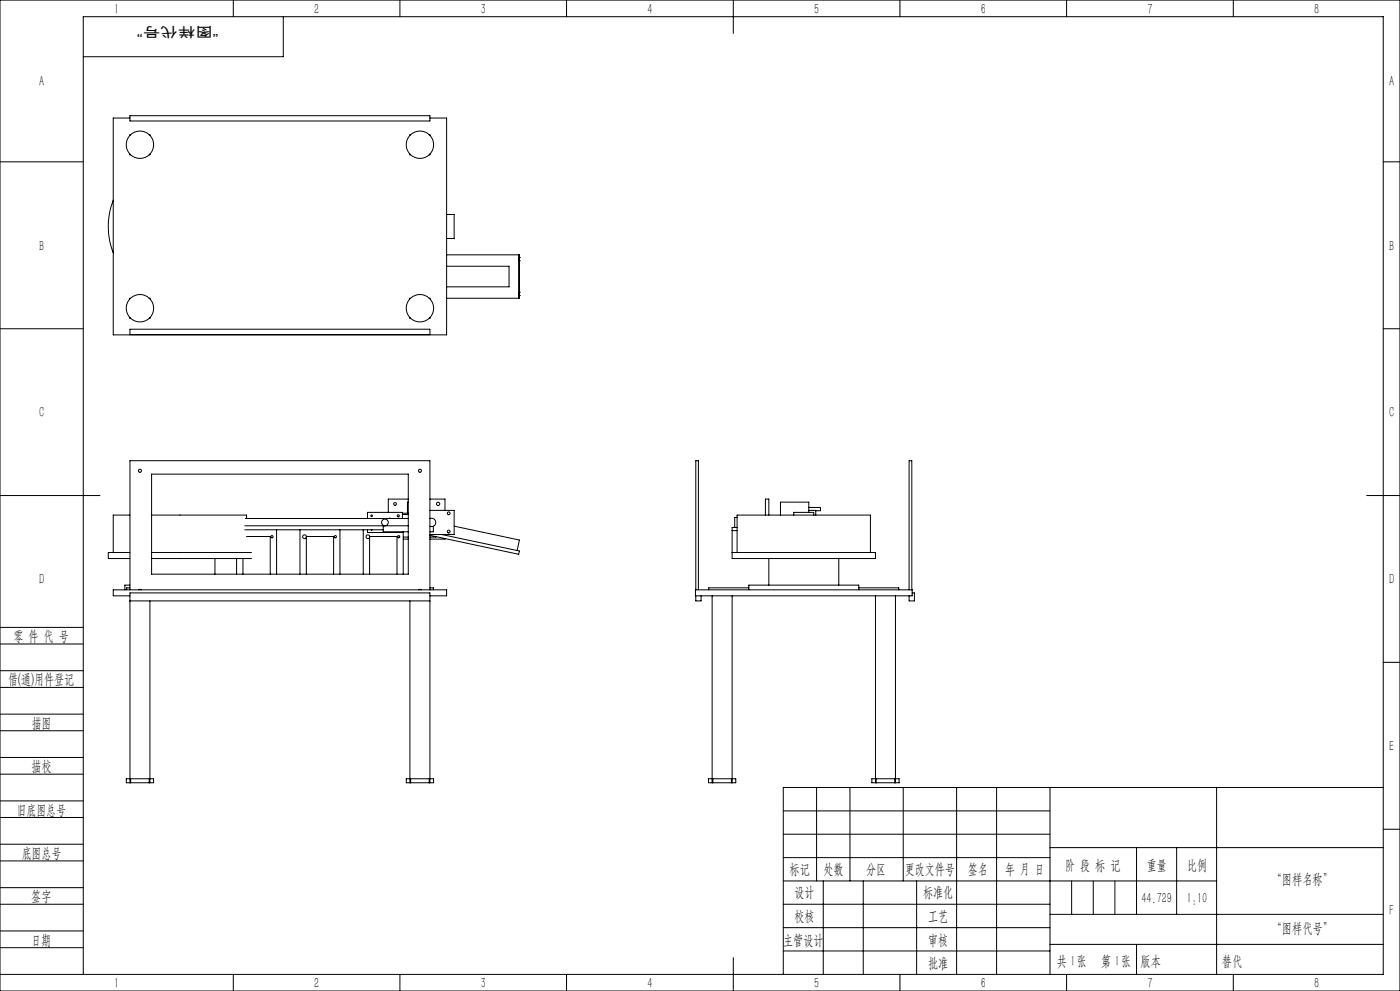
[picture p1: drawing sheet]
<svg xmlns="http://www.w3.org/2000/svg" width="420mm" height="297mm" viewBox="0 0 420 297" stroke-linecap="round" stroke-linejoin="round" font-family="sans-serif">
<g fill="none" stroke="#000" stroke-width=".3">
<path d="M0 0h420v297h-420zM70 0v5M85 5v12h-60M120 0v5M170 0v5M220 0v10M270 0v5M320 0v5M370 0v5M39 35.4h-5v65h100v-65h-5M39 34.7h90v1.6h-90zM0 48.5h25"/>
<path d="M39 40.4a4.2 4.2 0 0 1 5.8 0 4.2 4.2 0 0 1 .2 5.8 4.2 4.2 0 0 1-5.9 .1 4.2 4.2 0 0 1-.1-5.9zM123 40.4a4.2 4.2 0 0 1 5.8 0 4.2 4.2 0 0 1 .2 5.8 4.2 4.2 0 0 1-5.9 .1 4.2 4.2 0 0 1-.1-5.9zM415 48.5h5M34 60a21.7 21.7 0 0 0 0 15.8M134 64.3h2.2v7.2h-2.2M134 76.4h21.8v13h-21.8M134 79.8h18.7v6.2h-18.7M155.6 76.4v13M155.8 78.2h.1M155.8 77.2h.1M0 98.5h25M39 89.4a4.2 4.2 0 0 1 5.8 0 4.2 4.2 0 0 1 .2 5.8 4.2 4.2 0 0 1-5.9 .1 4.2 4.2 0 0 1-.1-5.9z"/>
<path d="M39 98.7h90v1.6h-90zM123 89.4a4.2 4.2 0 0 1 5.8 0 4.2 4.2 0 0 1 .2 5.8 4.2 4.2 0 0 1-5.9 .1 4.2 4.2 0 0 1-.1-5.9zM155.8 87.6h.1M155.8 88.6h.1M415 98.5h5M0 148.5h30M39 154.4h-5v11.2M45.5 154.4h28.5v1M45.5 142.1h77v30h-77zM73.4 157.6h49.1M73.4 158.8h41.6M73.6 155.4h48.9"/>
<path d="M83 158.8v13.3M90 158.8v13.3M102 158.8v13.3M109 158.8v13.3M110.2 158.8v.8h10.5v-.2M111.3 158.8h.3M115 157.6v1.8h7.5M117 155.2v.2M120.7 154.2h1.8M120.7 153.8h1.8M120.7 155.2v-1.6h-10.5v1.8M121 159.4v12.7"/>
<path d="M122.5 150.5h-.3v3.3M122.5 149.6h-6v4M129 155.4a1.25 1.25 0 0 1 1.7 1.2 1.25 1.25 0 0 1-1.7 1.1M129 153h7.2v7.2h-7.2M129 149.6h4.5v3.4M130 157.7v1.7h-1M136.2 157.7l19.6 4.2-.6 3.1M219.6 159h1.5M221.1 158.1h-1.5v9.3h43v-1.8h-43M221.1 155.1h-.7v3M229.6 154.4v-4.8h1v4.8M238.1 154.4v-.8h6v.8"/>
<path d="M242.6 152.1h3.5v1h-1.4M242.6 153h2.1v1.4M242.6 153.6v-3.1h-8.5v3.9M410 148.5h10M39 165.6h-6.5v1.8h6.5M39 178.6h-5v-1.8h100v1.8h-5M39 176.8v-38.7h90v38.7M39 175.4h-1.5v1.4M39 176.2h-1v.6M41.7 176.8h.6M45.5 165.6h29.9M45.5 167.4h29.9"/>
<path d="M64.5 167.4v4.7M71 167.4v4.7M72.9 167.4v4.7M73.9 160.8h7.2v11.3M91.9 172.1v-11.3h8.2v11.3M91.9 160.8a.57 .57 0 0 0-.8-.4 .57 .57 0 0 0-.1 .9 .57 .57 0 0 0 .9-.2M110.9 172.1v-11.3h8.2v11.3M110.9 160.8a.55 .55 0 0 0-.8-.4 .55 .55 0 0 0-.1 .9 .55 .55 0 0 0 .9-.2M119.3 161h.6M121 161h1.5M121 161.6h1.5M125.7 176.8h.6"/>
<path d="M129 176.2h1v.6M130.7 160.8l-1.7 .2M132.5 160.2l23.3 4.9-.2 1-26.6-5.7M133.5 161.4v.2h-4.5M208.6 176.8h65v1.8h-65zM208.7 178.6v1.5h1.6v-1.5M208.7 176.8v-38.7h.8v38.7M213.6 178.6v56M219.6 178.6v56M221.1 165.6v-11.2h40v11.2M224.6 176.8v-1.4h33v1.4M224.6 176.2h-12v.6"/>
<path d="M230.6 167.4v8M251.6 167.4v8M257.6 176.2h12v.6M262.6 178.6v56M268.6 178.6v56M272.7 176.8v-38.7h.8v38.7M273.6 177.7h.7v2.4h-1.6v-1.5M0 193h25M0 188h25M39 180.1h90M45 180.1v54.5M123 180.1v54.5"/>
<path d="M415 198.5h5M0 206h25M0 201h25M0 219h25M0 214h25M0 232h25M0 227h25M39 233.4h-1.1v1.2h1.1M39 234.6v-56.9h90v56.9M39 234.6h.2M39.2 234.6h5.6M39.2 234.6v-1.2h5.6v1.2"/>
<path d="M44.8 234.6h.2M45 233.4h1.1v1.2h-1.1M123 233.4h-1.1v1.2h1.1M123 234.6h.2M123.2 234.6v-1.2h5.6v1.2M123.2 234.6h5.6M128.8 234.6h.2M129 233.4h1.1v1.2h-1.1M213.6 233.4h-1.1v1.2h1.1M213.6 234.6h.3M213.9 234.6v-1.2h5.5v1.2M213.9 234.6h5.5"/>
<path d="M219.4 234.6h.2M219.6 233.4h1.1v1.2h-1.1M245 236v28M255 236v28M262.6 233.4h-1.1v1.2h1.1M262.6 234.6h.3M262.9 234.6v-1.2h5.5v1.2M262.9 234.6h5.5M268.4 234.6h.2M268.6 233.4h1.1v1.2h-1.1M271 236v28M287 236v56"/>
<path d="M299 236v56M315 236v56M365 236v56M415 236h-180v56M0 245h25M0 240h25M0 258h25M0 253h25M235 243h80M235 250h80M235 257h80M315 254h100"/>
<path d="M341 254v20M353 254v20M415 248.5h5M0 271h25M0 266h25M0 279h25M235 271h80M235 264h130M235 278h80M247 264v28M259 264v28M275 264v28"/>
<path d="M315 274h100M0 284h25M0 292h415v-287h-390v287M70 292v5M120 292v5M170 292v5M220 287v10M235 285h80M270 292v5M315 283h100M320 292v5M370 292v5"/>
<circle cx="42" cy="141.1" r=".46"/>
<circle cx="111.5" cy="154.6" r=".25"/>
<circle cx="115.5" cy="156.6" r="1"/>
<circle cx="118.5" cy="151" r=".42"/>
<circle cx="119.5" cy="154.6" r=".32"/>
<circle cx="126" cy="141.1" r=".46"/>
<circle cx="131.4" cy="151" r=".5"/>
<circle cx="134.6" cy="159.3" r=".43"/>
<circle cx="134.6" cy="153.8" r=".43"/>
<circle cx="81.6" cy="160.8" r=".34"/>
<circle cx="100.6" cy="160.9" r=".33"/>
<circle cx="119.6" cy="160.8" r=".34"/>
</g>
<path d="M321.5 264v10M328 264v10M334.5 264v10M341 283v9" fill="none" stroke="#0a0605" stroke-width=".3"/>
<g font-size="4.4">
<text x="34.2" y="4.2">1</text>
<text x="94.2" y="4.2">2</text>
<text x="144.2" y="4.2">3</text>
<text x="194.2" y="4.2">4</text>
<text x="244.2" y="4.2">5</text>
<text x="294.2" y="4.2">6</text>
<text x="344.2" y="4.2">7</text>
<text x="394.2" y="4.2">8</text>
<text x="11.7" y="25.9">A</text>
<text x="416.7" y="25.9">A</text>
<text x="11.7" y="75.1">B</text>
<text x="416.7" y="75.1">B</text>
<text x="11.7" y="125.1">C</text>
<text x="416.7" y="125.1">C</text>
<text x="11.7" y="175.1">D</text>
<text x="416.7" y="175.1">D</text>
<text x="4" y="192">零 件 代 号</text>
<text x="2.5" y="205.1">借(通)用件登记</text>
<text x="9.5" y="218.1">描图</text>
<text x="416.7" y="225.1">E</text>
<text x="9.5" y="231.1">描校</text>
<text x="5" y="244.2">旧底图总号</text>
<text x="6.5" y="257.2">底图总号</text>
<text x="236.9" y="261.9">标记</text>
<text x="247.1" y="261.9">处数</text>
<text x="259.9" y="261.9">分区</text>
<text x="271.5" y="261.9">更改文件号</text>
<text x="290.4" y="261.9">签名</text>
<text x="301.5" y="261.9">年 月 日</text>
<text x="319.5" y="260.6">阶 段 标 记</text>
<text x="344" y="260.6">重量</text>
<text x="356.1" y="260.6">比例</text>
<text x="238.3" y="268.9">设计</text>
<text x="276.9" y="268.9">标准化</text>
<text x="381.5" y="264.8">“图样名称”</text>
<text x="9.4" y="270.1">签字</text>
<text x="342.4" y="270.7">44.729</text>
<text x="356" y="270.7">1:10</text>
<text x="416.8" y="274.4">F</text>
<text x="238.3" y="276.1">校核</text>
<text x="278.4" y="276">工艺</text>
<text x="381.5" y="279.6">“图样代号”</text>
<text x="9.4" y="283.2">日期</text>
<text x="234.9" y="283.3">主管设计</text>
<text x="278.4" y="283.3">审核</text>
<text x="278.4" y="290.2">批准</text>
<text x="317.1" y="289.4">共 张</text>
<text x="321.1" y="289.4">1</text>
<text x="330.3" y="289.4">第 张</text>
<text x="334.5" y="289.4">1</text>
<text x="342.1" y="289.4">版本</text>
<text x="34.2" y="296.2">1</text>
<text x="94.2" y="296.2">2</text>
<text x="144.2" y="296.2">3</text>
<text x="194.2" y="296.2">4</text>
<text x="244.2" y="296.2">5</text>
<text x="294.2" y="296.2">6</text>
<text x="344.2" y="296.2">7</text>
<text x="394.2" y="296.2">8</text>
</g>
<text font-size="4.4" fill="#0a0605" x="366.6" y="289.4">替代</text>
<text font-size="4.1" fill="#0a0605" x="65.6" y="8" transform="rotate(-180 65.6 8)">“图样代号”</text>
</svg>
